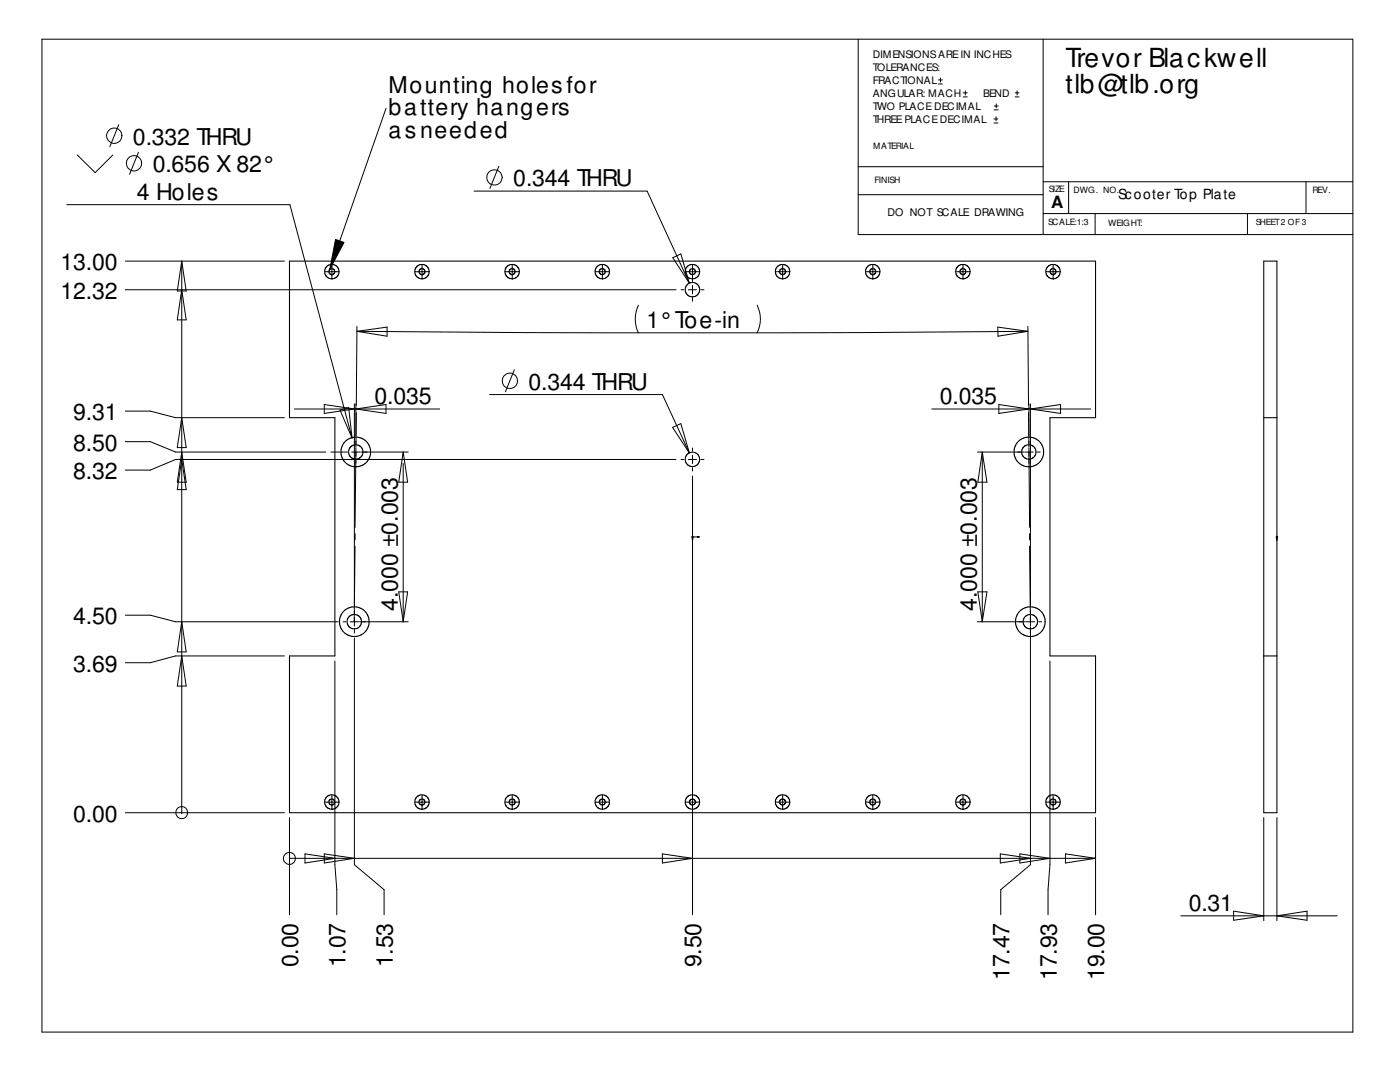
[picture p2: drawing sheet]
<svg xmlns="http://www.w3.org/2000/svg" width="279mm" height="216mm" viewBox="0 0 279 216" stroke-linecap="round" stroke-linejoin="round" font-family="sans-serif">
<g fill="none" stroke="#000" stroke-width=".2">
<path d="M8.4 7.8h261.6v198.1h-261.6zM171.3 7.8v39h98.7M187.3 16.8h.8M187.3 15.9h.8M187.7 15.6v.8M192.2 19.3h.8M192.2 18.5h.8M192.6 18.2v.8M202.6 19.3h.8M202.6 18.5h.8M203 18.2v.8M208.2 7.8v39"/>
<path d="M15.4 30.9l3.6 3.5 3.5-3.5M23.7 24.9l-1.8 4.4M27.6 30.4l-1.7 4.4M77 21.6l-11.2 32.2M94.6 38.1h34.5l8.5 18.4M99.6 33.2l-1.8 4.4M171.3 38.9h36.9M171.3 33.3h36.9M198.4 24.5h.8M198.4 23.7h.8M198.4 21.9h.8M198.4 21.2h.8"/>
<path d="M198.8 23.3v.8M198.8 20.7v.8M208.2 36.3h61.8M213.3 36.3v6.3M260.6 36.3v6.3M13.3 40.8h44.6l12.4 46.6M25 52.1h31.8M25 57.8h109.9M36.3 52.1v110.1M36.3 52.1l.9 6h-1.8zM36.3 57.8l.9 6h-1.8zM64.8 54.2h2.9"/>
<path d="M66.2 52.7v3M67 47.8l1.7 .6-2.9 5.4zM82.8 54.2h2.9M84.2 52.7v3M100.7 54.2h3M102.2 52.7v3M118.7 54.2h3M120.2 52.7v3M134.3 51.4l1.6-.7 1.7 5.8zM135.9 57.8h.6M136.7 54.2h2.9M137.4 57.8h1.6"/>
<path d="M138.2 52.7v3.5M138.2 57v1.7M138.2 59.5v.6M139.9 57.8h.6M154.7 54.2h2.9M156.2 52.7v3M172.7 54.2h2.9M174.2 52.7v3M190.7 54.2h2.9M192.2 52.7v3M208.2 42.6h61.8M208.7 54.2h2.9"/>
<path d="M210.2 52.7v3M218.6 42.6v4.2M249 42.6v4.2M71.2 66.1l50.2 .3h50.3l33.4-.3M71.2 65.1l-.1 15.7M71.2 66.1l6-.8v1.8zM97.7 78.7h34.5l5.4 11.7M102.6 73.8l-1.7 4.4M127.4 60.9a6.3 6.3 0 0 0 0 5.5M151.1 60.9a6.3 6.3 0 0 1 0 5.5M199.1 65.3l6 .8-5.9 1zM205.1 65.1l.2 15.7"/>
<path d="M25 88.1h5l5 2.1h30M25 82h5l5 1.3h21.8M36.3 90.2l.9 6h-1.8zM36.3 83.3l.9 6h-1.8zM36.3 91.7l.9 6h-1.8zM58.7 81.6h29M64.7 80.7l6 .9-6 .9zM66 90.2h3.4M67.8 81.8l1.8-.4 .7 6zM70.2 90.2h1.7M70.7 80.6v40.3M71 80.6v6.4"/>
<path d="M71 88v.6M71 89.4v1.6M71 91.9v.5M71 81.6l6-.9v1.8zM71 90.2l-.1 15M71.1 82.4l-.1 6.8M72 90.2h9.5M80.5 90.2v.7M80.5 92.4v31.7M80.5 90.2l.9 6h-1.8zM134.2 85.3l1.7-.8 1.7 5.9zM134.9 91.7h-99.9l-5 2.1h-5"/>
<path d="M135.9 91.7h.6M137.4 91.7h1.6M138.2 89.4v.6M138.2 90.8v1.7M138.2 93.3v.7M138.2 95v87.5M139.9 91.7h.6M186 81.6h31.7M195.1 90.2h9.2M196 90.2l1 6h-1.9zM196 90.2v33.9M199.3 80.7l6 .9-6 .9z"/>
<path d="M204.5 90.2h1.7M205.3 82.4v6.8M205.3 80.6v6.4M205.3 88v.6M205.3 89.4v1.6M205.3 91.9v.5M205.3 90.2l.2 15M205.6 80.6v40.3M205.6 81.6l6.1-.9v1.8zM207 90.2h.6M70.9 106.5v1.2M70.9 109l-.2 15.1"/>
<path d="M79.6 118.1h1.8l-.9 6zM138.1 107.1h1.5M138.1 107l.3 .3M138.1 107.5h.2l-.1 .3zM138.3 107l-.3 .3M139.2 107.1h.4l-.4 .1zM195.1 118.1h1.9l-1 6zM205.5 106.5v1.2M205.5 109l.1 15.1M254.7 107.1h.3M254.7 107l.3 .3M254.8 107.5v.3z"/>
<path d="M254.8 107.1v.1zM254.8 107.1h.1M254.8 107v.8M255 107l-.3 .3M25 122.8h5l5 1.3h32.5M36.3 130.9l.9 6h-1.8zM36.3 124.1l.9 6h-1.8zM56.8 130.9h-21.8l-5 1.3h-5M66.8 131.9v40.6l.4 5v5M68.5 124.1h.6M69.9 124.1h1.7M70.7 121.9v.5"/>
<path d="M70.7 123.3v1.6M70.7 125.8v.5M70.7 127.3v45.2l6 5v5M71.7 124.1h9.8M195.1 124.1h9.5M204.8 124.1h1.7M205.6 121.9v.5M205.6 123.3v1.6M205.6 125.1v47.4l-5.9 5v5M207.3 124.1h.6M209.5 131.9v40.6l-.3 5v5M66.2 158.6v2.9"/>
<path d="M84.2 158.6v2.9M102.2 158.6v2.9M120.2 158.6v2.9M156.2 158.6v2.9M174.2 158.6v2.9M192.2 158.6v2.9M210.2 158.6v2.9M25 162.2h31.8M36.3 162.2h.1M57.8 171.3h.1M57.8 163.1v19.4M57.8 171.3h160.8"/>
<path d="M60.9 170.4l5.9 .9-5.9 .9zM64.7 170.4l6 .9-6 .9zM64.8 160.1h2.9M82.8 160.1h2.9M100.7 160.1h3M118.7 160.1h3M132.2 170.4l6 .9-6 .9zM136.7 160.1h2.9M154.7 160.1h2.9M172.7 160.1h2.9M190.7 160.1h2.9M199.6 170.4l6 .9-6 .9z"/>
<path d="M203.5 170.4l6 .9-6 .9zM208.7 160.1h2.9M212.6 170.4l6 .9-6 .9zM218.6 163.1v19.4M252.2 163.1v20.6M254.8 163.1v20.6M235.7 182.7h31.2M246.2 181.8l6 .9-6 .9zM254.8 182.7l6-.9v1.8z"/>
<circle cx="22.8" cy="27.1" r="1.53"/>
<circle cx="26.7" cy="32.6" r="1.53"/>
<circle cx="98.7" cy="35.4" r="1.55"/>
<circle cx="101.8" cy="76" r="1.53"/>
<circle cx="36.3" cy="162.1" r="1.2"/>
<circle cx="57.8" cy="171.3" r="1.19"/>
</g>
<g fill="none" stroke="#000" stroke-width=".21">
<path d="M57.8 52.1h160.8v31.2h-9.1v47.6h9.1v31.3h-160.8v-31.3h9v-47.6h-9zM252.2 52.1h2.6v110.1h-2.6zM252.2 83.3h2.6M252.2 130.9h2.6"/>
<circle cx="66.2" cy="54.2" r="1.46"/>
<circle cx="66.2" cy="54.2" r=".6"/>
<circle cx="84.2" cy="54.2" r="1.46"/>
<circle cx="84.2" cy="54.2" r=".6"/>
<circle cx="102.2" cy="54.2" r="1.46"/>
<circle cx="102.2" cy="54.2" r=".6"/>
<circle cx="120.2" cy="54.2" r="1.46"/>
<circle cx="120.2" cy="54.2" r=".6"/>
<circle cx="138.2" cy="54.2" r="1.46"/>
<circle cx="138.2" cy="57.8" r="1.46"/>
<circle cx="138.2" cy="54.2" r=".6"/>
<circle cx="156.2" cy="54.2" r="1.46"/>
<circle cx="156.2" cy="54.2" r=".6"/>
<circle cx="174.2" cy="54.2" r="1.46"/>
<circle cx="174.2" cy="54.2" r=".6"/>
<circle cx="192.2" cy="54.2" r="1.46"/>
<circle cx="192.2" cy="54.2" r=".6"/>
<circle cx="210.2" cy="54.2" r="1.46"/>
<circle cx="210.2" cy="54.2" r=".6"/>
<circle cx="71" cy="90.2" r="2.97"/>
<circle cx="71" cy="90.2" r="1.46"/>
<circle cx="138.2" cy="91.7" r="1.46"/>
<circle cx="205.3" cy="90.2" r="2.97"/>
<circle cx="205.3" cy="90.2" r="1.46"/>
<circle cx="70.7" cy="124.1" r="2.97"/>
<circle cx="70.7" cy="124.1" r="1.46"/>
<circle cx="205.6" cy="124.1" r="2.97"/>
<circle cx="205.6" cy="124.1" r="1.46"/>
<circle cx="66.2" cy="160" r="1.46"/>
<circle cx="66.2" cy="160" r=".6"/>
<circle cx="84.2" cy="160" r="1.46"/>
<circle cx="84.2" cy="160" r=".6"/>
<circle cx="102.2" cy="160" r="1.46"/>
<circle cx="102.2" cy="160" r=".6"/>
<circle cx="120.2" cy="160" r="1.46"/>
<circle cx="120.2" cy="160" r=".6"/>
<circle cx="138.2" cy="160" r="1.46"/>
<circle cx="138.2" cy="160" r=".6"/>
<circle cx="156.2" cy="160" r="1.46"/>
<circle cx="156.2" cy="160" r=".6"/>
<circle cx="174.2" cy="160" r="1.46"/>
<circle cx="174.2" cy="160" r=".6"/>
<circle cx="192.2" cy="160" r="1.46"/>
<circle cx="192.2" cy="160" r=".6"/>
<circle cx="210.2" cy="160" r="1.46"/>
<circle cx="210.2" cy="160" r=".6"/>
</g>
<g fill="#000">
<path d="M67 47.8l1.7 .6-2.9 5.4zM138.1 107.5h.2l-.1 .3zM139.2 107.1h.4l-.4 .1zM254.8 107.1v.1z"/>
<path d="M254.8 107.5v.3z" fill-rule="evenodd"/>
</g>
<g font-size="5.2">
<text x="212.6" y="13.4">Trevor Blackwell</text>
<text x="212.6" y="18.5">tlb@tlb.org</text>
</g>
<g font-size="4.6">
<text x="77.5" y="23">battery hangers</text>
<text x="77.5" y="18.5">Mounting holesfor</text>
<text x="26.5" y="28.9">0.332 THRU</text>
<text x="77.5" y="27.5">asneeded</text>
<text x="30.5" y="34.4">0.656 X 82°</text>
<text x="27.3" y="39.9">4 Holes</text>
<text x="102.4" y="37.2">0.344 THRU</text>
<text x="12.1" y="53.9">13.00</text>
<text x="12.1" y="59.6">12.32</text>
<text x="129" y="65.5">1°Toe-in</text>
<text x="105.5" y="77.8">0.344 THRU</text>
<text x="14.6" y="83.9">9.31</text>
<text x="74.8" y="80.7">0.035</text>
<text x="187.6" y="80.7">0.035</text>
<text x="14.6" y="89.9">8.50</text>
<text x="14.6" y="95.6">8.32</text>
<text x="14.6" y="124.6">4.50</text>
<text x="79.4" y="121.9" transform="rotate(-90 79.4 121.9)">4.000 ±0.003</text>
<text x="194.9" y="121.9" transform="rotate(-90 194.9 121.9)">4.000 ±0.003</text>
<text x="14.6" y="134.1">3.69</text>
<text x="14.6" y="164">0.00</text>
<text x="237.2" y="181.8">0.31</text>
<text x="59.5" y="193" transform="rotate(-90 59.5 193)">0.00</text>
<text x="69" y="193" transform="rotate(-90 69 193)">1.07</text>
<text x="78.4" y="193" transform="rotate(-90 78.4 193)">1.53</text>
<text x="139.9" y="193" transform="rotate(-90 139.9 193)">9.50</text>
<text x="201.5" y="195.6" transform="rotate(-90 201.5 195.6)">17.47</text>
<text x="210.9" y="195.6" transform="rotate(-90 210.9 195.6)">17.93</text>
<text x="220.4" y="195.6" transform="rotate(-90 220.4 195.6)">19.00</text>
</g>
<text font-size="3.4" x="209.8" y="41.4">A</text>
<text font-size="2.8" x="223.1" y="39.8">Scooter Top Plate</text>
<g font-size="2.1">
<text x="174.2" y="11.6">DIMENSIONSAREIN INCHES</text>
<text x="174.2" y="14.2">TOLERANCES:</text>
<text x="174.2" y="16.8">FRACTIONAL</text>
<text x="174.2" y="19.4">ANGULAR: MACH</text>
<text x="174.2" y="22">TWO PLACEDECIMAL</text>
<text x="196.2" y="19.4">BEND</text>
<text x="174.2" y="24.5">THREEPLACEDECIMAL</text>
<text x="177.1" y="43.2">DO NOT SCALE DRAWING</text>
</g>
<g font-size="1.7">
<text x="174.3" y="29.8">MATERIAL</text>
<text x="174.5" y="36.4">FINISH</text>
<text x="209.3" y="38.3">SIZE</text>
<text x="214.2" y="38.4">DWG. NO.</text>
<text x="261.9" y="38.5">REV.</text>
<text x="209.2" y="44.9">SCALE:1:3</text>
<text x="221.1" y="45">WEIGHT:</text>
<text x="250.6" y="44.9">SHEET2 OF3</text>
</g>
</svg>
